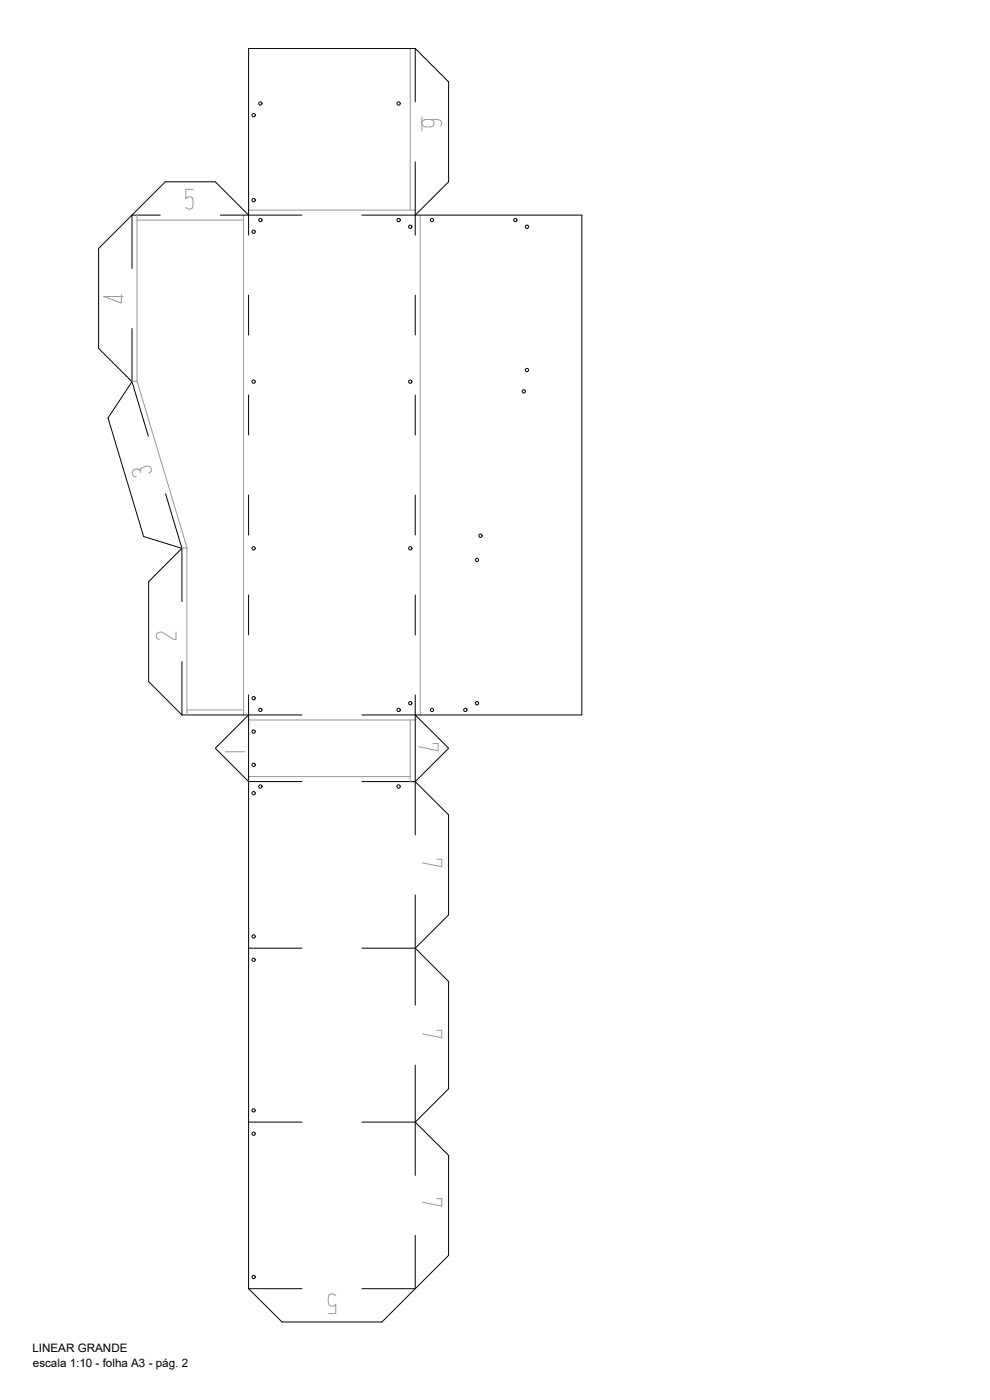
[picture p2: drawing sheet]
<svg xmlns="http://www.w3.org/2000/svg" width="297mm" height="420mm" viewBox="0 0 297 420" stroke-linecap="round" stroke-linejoin="round" font-family="sans-serif">
<!-- layer: 4. DOBRAS -->
<g fill="none" stroke="#000" stroke-width=".3">
<path d="M124.6 14.6v16M124.6 48.6v22M48.1 64.6h-8.5v16M66.1 64.6h24.5M74.6 64.6v6M108.6 64.6h16M39.6 98.6v16l4.9 16.3M74.6 88.6v12M124.6 88.6v12M74.6 118.6v12M124.6 118.6v12M49.7 148.2l4.9 16.4v16"/>
<path d="M74.6 148.6v12M124.6 148.6v12M74.6 178.6v12M124.6 178.6v12M54.6 198.6v16M74.6 208.6v26h16M74.6 214.6h16M108.6 214.6h16M124.6 208.6v41.9M108.6 234.6h16M124.6 268.6v33.1M74.6 284.6h16"/>
<path d="M108.6 284.6h16M124.6 319.7v33.1M74.6 336.8h16M108.6 336.8h16M124.6 370.8v16h-16M74.6 386.8h16"/>
</g>
<!-- layer: 3. CONTORNO -->
<g fill="none" stroke="#989898" stroke-width=".3">
<path d="M123.1 14.6v48.5M126.6 35.1v4.2M41.1 66.1h32M41.1 64.6v49.7M73.1 64.6v150M74.6 63.1h50M126.1 64.6v150M41.1 114.3l15 50M41.1 114.3l-1.5 .3M56.1 164.3v50.3M56.1 164.3l-1.5 .3M56.1 213.1h17"/>
<path d="M74.6 216.1h50M123.1 216.1v18.5M74.6 233.1h48.5"/>
</g>
<!-- layer: 1. CORTE -->
<path d="M74.6 14.6h50l10 10v30l-10 10h50v150h-50l10 10-10 10 10 10v30l-10 10 10 10v32.1l-10 10.1 10 10v29.9l-20 20h-30l-10-9.9v-152.2l-10-10 10-10h-20l-10-10v-30l10-10-11.5-3.6-10.7-35.6 7.2-10.8-10-10v-30l20-20h15l10 10z" fill="none" stroke="#000" stroke-width=".3"/>
<!-- layer: 2. GRAVURA -->
<g fill="none" stroke="#000" stroke-width=".3">
<circle cx="76.1" cy="34.6" r=".5"/>
<circle cx="78.1" cy="31.1" r=".5"/>
<circle cx="119.6" cy="31.1" r=".5"/>
<circle cx="76.1" cy="60.1" r=".5"/>
<circle cx="76.1" cy="69.5" r=".5"/>
<circle cx="78.1" cy="66.1" r=".5"/>
<circle cx="119.6" cy="66.1" r=".5"/>
<circle cx="123.1" cy="68.1" r=".5"/>
<circle cx="129.6" cy="66.1" r=".5"/>
<circle cx="154.6" cy="66.1" r=".5"/>
<circle cx="158.1" cy="68.1" r=".5"/>
<circle cx="76.1" cy="114.5" r=".5"/>
<circle cx="123.1" cy="114.5" r=".5"/>
<circle cx="157.2" cy="117.5" r=".5"/>
<circle cx="158.1" cy="111.1" r=".5"/>
<circle cx="76.1" cy="164.6" r=".5"/>
<circle cx="123.1" cy="164.6" r=".5"/>
<circle cx="143.1" cy="168.1" r=".5"/>
<circle cx="144.2" cy="160.8" r=".5"/>
<circle cx="76.1" cy="209.5" r=".5"/>
<circle cx="76.1" cy="219.6" r=".5"/>
<circle cx="78.1" cy="213.1" r=".5"/>
<circle cx="119.6" cy="213.1" r=".5"/>
<circle cx="123.1" cy="211" r=".5"/>
<circle cx="129.6" cy="213.1" r=".5"/>
<circle cx="139.6" cy="213.1" r=".5"/>
<circle cx="143.1" cy="211" r=".5"/>
<circle cx="76.1" cy="229.5" r=".5"/>
<circle cx="76.1" cy="238.1" r=".5"/>
<circle cx="78.1" cy="236" r=".5"/>
<circle cx="119.6" cy="236" r=".5"/>
<circle cx="76.1" cy="288" r=".5"/>
<circle cx="76.1" cy="281" r=".5"/>
<circle cx="76.1" cy="333.2" r=".5"/>
<circle cx="76.1" cy="340.2" r=".5"/>
<circle cx="76.1" cy="383.3" r=".5"/>
</g>
<!-- layer: 5. TEXTO -->
<path d="M129.1 35.9l.8 .2 .3 .6-.3 1.1a2.6 2.6 0 0 1-3.4-.5v-.6l.4-.6 .8-.2h3.6l.9 .2 .3 .6-.3 1.1M57.9 56.8h-2.1v2.8a1.34 1.34 0 0 1 1.9-.3l.2 .9-.2 2.3-1.1 .2-.8-.4M36.4 88.5v2.5l-5.3-2h5.8M42.1 141.2v-.5a2.29 2.29 0 0 1 3.2-.4l.1 1.2-.8 .5M42.1 141.8v-.6l-.4-.3-.9-.1a1.17 1.17 0 0 0-1.2 1.2 1.17 1.17 0 0 0 1.3 1.1M52.8 189.7v2.2h-.5l-3.7-2.2-1.4 .2a1.14 1.14 0 0 0-.3 1.2 1.14 1.14 0 0 0 .9 .8M67.6 225.6h5.9M129.9 223.1h1.6v2.2l-5.9-1.2M131.1 257.9h1.4v2.2l-5.8-1.1M131.1 309.2h1.4v2.2l-5.8-1.1M131.1 359.7h1.4v2.3l-5.8-1.2M100.7 388.8l-.8-.5-1.1 .3-.3 .8v1.4l.3 .8a1.28 1.28 0 0 0 1.9-.1v2.7h-2.2" fill="none" stroke="#989898" stroke-width=".3"/>
<g font-size="3.5">
<text x="9.7" y="405.8">LINEAR GRANDE</text>
<text x="9.9" y="410.1">escala 1:10 - folha A3 - pág. 2</text>
</g>
</svg>
